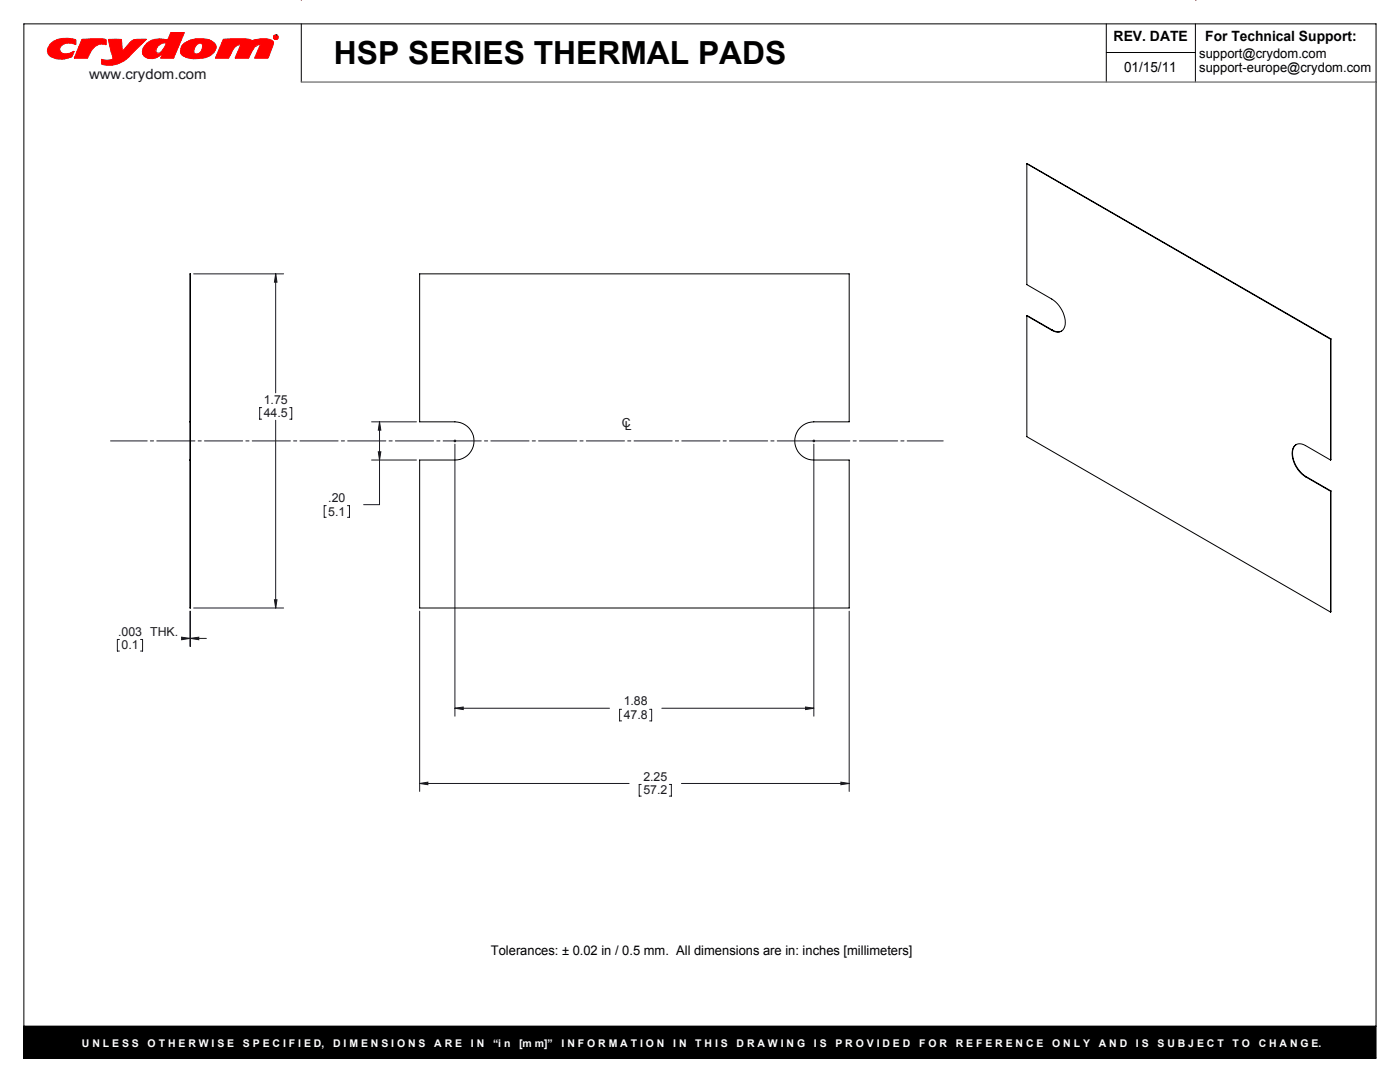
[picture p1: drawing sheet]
<svg xmlns="http://www.w3.org/2000/svg" width="559mm" height="432mm" viewBox="0 0 559 432" stroke-linecap="round" stroke-linejoin="round" font-family="sans-serif">
<g fill="none" stroke="#f00" stroke-width=".4">
<path d="M20.1 17.5a10.3 10.3 0 0 1 10.2-1.6v1.9a5.2 5.2 0 0 0-6.2 .9l-.3 .9 .3 1a4.3 4.3 0 0 0 5.5-.2l-.8 2.1a8.7 8.7 0 0 1-8.7 0 3.3 3.3 0 0 1 0-5zM32.7 15.7l4.9-.2a6.5 6.5 0 0 1 4.8 .4v2l-2.7-.3a7.4 7.4 0 0 0-4.8 5.6h-5.3zM43.4 15.7h5.1l.3 4.6 3-3.2a4 4 0 0 1 4.2-1.4h2.5l-5.2 5a11.2 11.2 0 0 1-12.7 4.8l-.1-1.8 1 .2a5.1 5.1 0 0 0 3.5-.4zM58.7 17.2a9.1 9.1 0 0 1 8.2-1.3l1.3-2.9h5.4l-4.3 10.2h-5.2l.7-1.8a6.3 6.3 0 0 1-5.6 1.9l-1.6-.7-.7-1-.1-1 .3-1.3zM63.1 18.3a2.81 2.81 0 0 1 3.3-1l-1.6 2.8-1 1-1 .2-.6-.8 .2-1.1zM73.6 17.2a10.6 10.6 0 0 1 12.1 .1l.5 .8a4.8 4.8 0 0 1-4.1 4.9 12.6 12.6 0 0 1-9.3-.8l-.6-.8-.2-.9 .4-2zM78.6 17.8l.9-.5 1.2 .3a2.84 2.84 0 0 1-2.7 3.9l-.4-.2a2.91 2.91 0 0 1 1-3.5zM89.1 15.7l4.4-.2a14.7 14.7 0 0 1 7.1 .7l2.4-.5a10 10 0 0 1 5.8 .6l.4 .6-.1 .8-2.1 5.5h-5.4l2.4-5.5h-.4a3.4 3.4 0 0 0-3 2.7l-1.4 2.8h-5.4l2.4-5.5a4.9 4.9 0 0 0-4.2 4l-.8 1.5h-5.2zM109.4 14.1h1.4l.1 1.3a1.16 1.16 0 0 1-1.7 0zM109.6 14.2h1l.1 1.1-.2 .2-1.1-.2zM109.7 14.4l.8 .1 .1 .8-.6-.4-.3 .4zM110 14.5l.2 .2z"/>
<path d="M110.3 14.9h.1M120.3 0v.1M477.1 0h.1"/>
</g>
<path d="M9.5 9.5h539.7v412.8h-539.7zM120.3 9.5v23.3h428.9M441.6 9.5v23.3M477.1 9.5v23.3M441.6 21h35.5M9.5 409.5h539.7" fill="none" stroke="#000" stroke-width=".4"/>
<path d="M110.1 13.9h.1M110.1 14.1h.1" fill="none" stroke="#191924" stroke-width=".4"/>
<path d="M120.3 32.8h428.9" fill="none" stroke="#c0c0c0" stroke-width=".4"/>
<path d="M9.5 409.5h539.7v12.8h-539.7z" fill-rule="evenodd" fill="#000"/>
<path d="M109.7 14.4v.9l.2-.4 .7 .4-.3-.4 .2-.4zM110 14.5l.3 .2-.3 .1zM109.1 14.9a1 1 0 0 0 2 0 1 1 0 0 0-2 0zM109.3 14.8a.8 .8 0 0 1 1.6 0 .8 .8 0 0 1-1.6 0zM89.1 15.7l5.3-.2a14.3 14.3 0 0 1 6.5 .6l4.5-.6a3.6 3.6 0 0 1 3.8 1.5l-2.2 6.2h-5.4l2.4-5.4-.5-.1a4.5 4.5 0 0 0-3.4 3.8l-.9 1.7h-5.4l2.4-5.5a4.4 4.4 0 0 0-4.1 3.8l-.9 1.7h-5.2zM73 17.7a11.2 11.2 0 0 1 12.2-.8 2.63 2.63 0 0 1-.2 4.4 11.4 11.4 0 0 1-7.9 2.1h-.6a4.1 4.1 0 0 1-4.5-2.9l.3-1.8zM78.6 17.8a2.62 2.62 0 0 0-1 3.5l1.4 .2 1-.6 .7-1.5 .2-1.4a1.26 1.26 0 0 0-1.1-.9 1.26 1.26 0 0 0-1.2 .7zM58 17.7a8.7 8.7 0 0 1 8.9-1.8l1.3-2.9h5.4l-4.3 10.2h-5.2l.7-1.8-2.6 1.7-1.1 .3-2.2-.1-1.7-1.2-.4-1.5a3.9 3.9 0 0 1 1.2-2.9zM63.2 18.2a1.91 1.91 0 0 0-.4 3.1 2.31 2.31 0 0 0 2.4-1.8l1.2-2.2h-1.8zM43.3 15.8l5.2-.1 .3 4.6 3-3.2a4.3 4.3 0 0 1 4.5-1.4h2.2l-5.3 5.1a11.6 11.6 0 0 1-8.1 5.1h-3.6a.8 .8 0 0 1-.8-.2 .8 .8 0 0 1-.2-.9l.1-1.1 2.8 .3a1.32 1.32 0 0 0 1.5-.6 1.32 1.32 0 0 0-.2-1.6zM32.7 15.7l6.9-.2a2.57 2.57 0 0 1 2.8 .7v1.7l-2.4-.3a5.8 5.8 0 0 0-4.5 4.3l-.6 1.3h-5.3zM20 17.7a10.2 10.2 0 0 1 10.3-1.8v1.9l-1-.3a4 4 0 0 0-5.5 2.1 2.31 2.31 0 0 0 3.3 1.8l2.5-1-.8 2.1a8.2 8.2 0 0 1-9.3-.6l-.6-1.9z" fill-rule="evenodd" fill="#f00"/>
<g fill="none" stroke="#191924" stroke-width=".4">
<path d="M77.3 109.3h35.9M110 109.3l.6 3.3h-1.1zM110 109.3v47.5M104.5 162.7h-.9v4.6h.9M110 167.7v74.9M115.6 162.7h.9v4.6h-.9M148.3 168.3h17.9M151.5 168.3l.5 3.4h-1zM151.5 168.3v33.1h-6.4M181.1 176h1M181.2 175.6l.7 .7M181.6 177.2v108.6"/>
<path d="M181.6 175.5v1M181.9 175.6l-.7 .7M324.3 176h1M324.5 175.6l.7 .7M324.8 177.2v108.6M324.8 175.5v1M325.2 175.6l-.7 .7M148.3 183.6h17.9M151 180.3h1l-.5 3.3zM130.2 201.8h-.8v4.6h.8M138.7 201.8h.8v4.6h-.8M109.5 239.4h1.1l-.6 3.2z"/>
<path d="M47.7 255.2h-.9v4.6h.9M56.1 255.2h.8v4.6h-.8M72.5 254.3l3.3 .5-3.3 .5zM73.6 254.8h2.2M75.8 243.9v14.1M76 254.8l3.3-.5v1zM76 243.9v14.1M76 254.8h6.4M77.3 242.6h35.9M167.5 243.9v71.9M338.9 243.9v71.9M181.6 282.6h61.7"/>
<path d="M181.6 282.6l3.3-.4v1zM248.1 283.1h-.8v4.6h.8M259.3 283.1h.8v4.6h-.8M264.2 282.6h60.6M321.5 282.2l3.3 .4-3.3 .6zM167.5 312.7l3.3-.6v1.1zM167.5 312.7h83.6M255.9 313.1h-.8v4.6h.8M267.2 313.1h.8v4.6h-.8M272 312.7h66.9M335.6 312.1l3.3 .6-3.3 .5z"/>
</g>
<path d="M324.9 176h-280.8" fill="none" stroke="#191924" stroke-width=".4" stroke-dasharray="15.2 1.3 1.3 1.3" stroke-dashoffset=".6"/>
<path d="M324.9 176h51.6" fill="none" stroke="#191924" stroke-width=".4" stroke-dasharray="15.2 1.3 1.3 1.3" stroke-dashoffset=".9"/>
<g fill="#191924">
<path d="M181.6 282.6l3.3-.4v1zM321.5 282.2l3.3 .4-3.3 .6z"/>
<path d="M167.5 312.7l3.3-.6v1.1zM335.6 312.1l3.3 .6-3.3 .5zM151 180.3h1l-.5 3.3zM151.5 168.3l.5 3.4h-1zM109.5 239.4h1.1l-.6 3.2zM110 109.3l.6 3.3h-1.1zM72.5 254.3l3.3 .5-3.3 .5zM76 254.8l3.3-.5v1z"/>
</g>
<g fill="none" stroke="#000" stroke-width=".4">
<path d="M409.9 65.4v48.2l9.9 5.7a11.3 11.3 0 0 1 5.2 11 3.1 3.1 0 0 1-5.2 1.5M409.9 65.4l121.2 70M409.9 65.4l121.3 69.9M167.5 109.3h171.4v59h-14.1a7.6 7.6 0 0 0-7.6 7.7 7.6 7.6 0 0 0 7.6 7.6h14.1v59h-171.4v-59h14.1a7.6 7.6 0 0 0 7.6-7.6 7.6 7.6 0 0 0-7.6-7.7h-14.1zM409.9 126v48.3l121.2 70M409.9 126l9.9 5.8M409.9 126l10.1 5.7M420 131.7l2.2 .7 1.5-.3M420 131.7l-.2 .1M531.1 135.4v48.2M531.2 135.3l-.1 48.3M531.2 135.3l-.1 .1"/>
<path d="M75.8 168.3v15.3M75.8 168.3v-59h.2v59M75.8 168.3h.2M76 168.3v15.3M517.4 177.4a4.7 4.7 0 0 0-1.3 5.3 12.1 12.1 0 0 0 5.2 7.5M75.8 183.6h.2M75.8 183.6v59h.2v-59M521.1 190.3l10 5.7M521.3 190.2l-.2 .1M521.3 190.2l9.9 5.7M531.1 183.6l-10-5.8a3.3 3.3 0 0 0-3.8-.3 3.3 3.3 0 0 0-1.6 3.4 11.9 11.9 0 0 0 5.4 9.4M531.1 196v48.3"/>
<path d="M531.2 195.9l-.1 48.4M531.2 195.9l-.1 .1"/>
</g>
<text font-size="12.7" x="133.3" y="25.4">HSP SERIES THERMAL PADS</text>
<g font-size="5.6">
<text x="444.5" y="16.3">REV. DATE</text>
<text x="481.1" y="16.4">For Technical Support:</text>
<text x="448.7" y="28.7">01/15/11</text>
</g>
<text font-size="5.6" fill="#191924" x="35.6" y="31.5">www.crydom.com</text>
<g font-size="5.3">
<text x="478.7" y="23">support@crydom.com</text>
<text x="478.7" y="28.8">support-europe@crydom.com</text>
<text x="195.9" y="381">Tolerances: ± 0.02 in / 0.5 mm. All dimensions are in: inches [millimeters]</text>
</g>
<g font-size="4.9" fill="#191924">
<text x="105.3" y="161.1">1.75</text>
<text x="105.3" y="166.6">44.5</text>
<text x="248.1" y="170.3">C</text>
<text x="249.4" y="171.6">L</text>
<text x="131" y="200.3">.20</text>
<text x="131" y="205.7">5.1</text>
<text x="47.1" y="253.7">.003 THK.</text>
<text x="48.5" y="259.1">0.1</text>
<text x="248.9" y="281.5">1.88</text>
<text x="248.9" y="287">47.8</text>
<text x="256.8" y="311.5">2.25</text>
<text x="256.8" y="317">57.2</text>
</g>
<g font-size="4.2" fill="#fff">
<text x="32.7" y="417.7">U N L E S S</text>
<text x="58.9" y="417.7">O T H E R W I S E</text>
<text x="97" y="417.7">S P E C I F I E D,</text>
<text x="133" y="417.7">D I M E N S I O N S</text>
<text x="173.3" y="417.7">A R E</text>
<text x="188" y="417.7">I N</text>
<text x="196.8" y="417.7">“i n</text>
<text x="207.2" y="417.7">[m m]”</text>
<text x="224.2" y="417.7">I N F O R M A T I O N</text>
<text x="268.7" y="417.7">I N</text>
<text x="277.5" y="417.7">T H I S</text>
<text x="294" y="417.7">D R A W I N G</text>
<text x="324.9" y="417.7">I S</text>
<text x="333.5" y="417.7">P R O V I D E D</text>
<text x="366.9" y="417.7">F O R</text>
<text x="381.5" y="417.7">R E F E R E N C E</text>
<text x="420" y="417.7">O N L Y</text>
<text x="438.6" y="417.7">A N D</text>
<text x="453.4" y="417.7">I S</text>
<text x="462" y="417.7">S U B J E C T</text>
<text x="491.9" y="417.7">T O</text>
<text x="502.4" y="417.7">C H A N G E.</text>
</g>
</svg>
